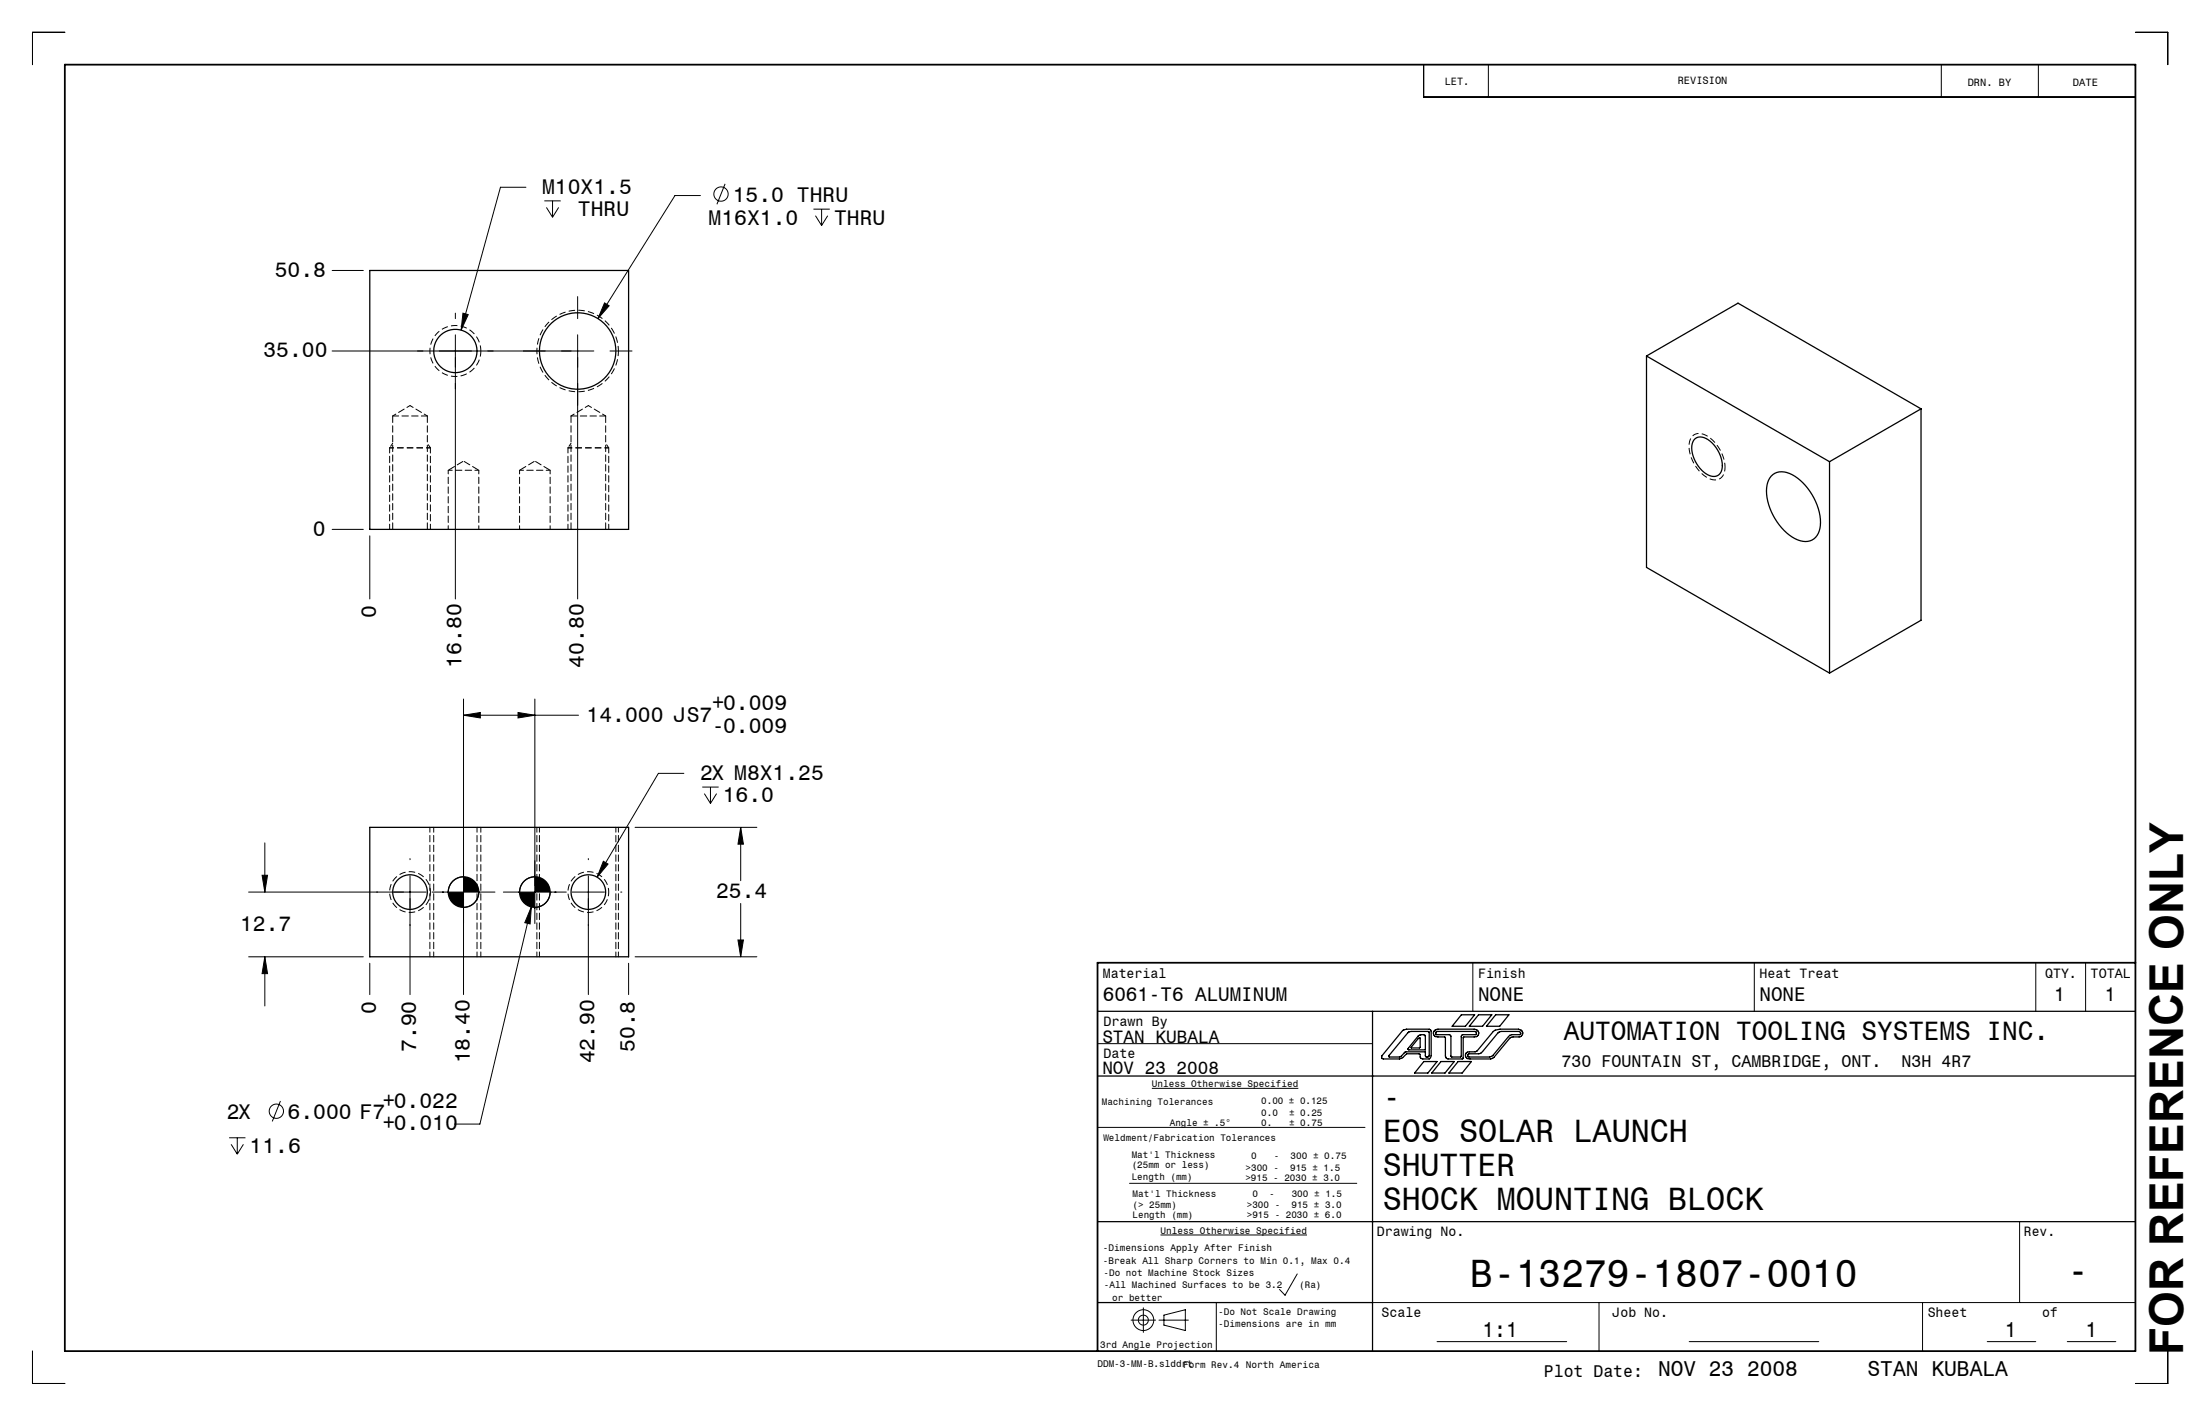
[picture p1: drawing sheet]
<svg xmlns="http://www.w3.org/2000/svg" width="432mm" height="279mm" viewBox="0 0 432 279" stroke-linecap="round" stroke-linejoin="round" font-family="sans-serif">
<g fill="none" stroke="#000" stroke-width=".2">
<path d="M12.7 6.3h-6.3v6.4M279.4 12.7v6.3h139.7M292.1 12.7v6.3M381 12.7v6.3M400.1 12.7v6.3M419.1 6.3h6.4v6.4M103.2 36.7h-5l-7.7 28.1M106.8 39.4h3.3M108.4 39.4v3.2M137.5 38.4h-5l-15.1 24.1M142.3 36.1l-1.6 4M65.2 53.1h6.1"/>
<path d="M107.2 40.7l1.2 1.9M109.7 40.7l-1.3 1.9M113.4 58.2v4.3M118.7 59.4l.9 .6-2.2 2.5zM159.7 41h3.2M160.1 42.3l1.2 1.9M161.3 41v3.2M162.5 42.3l-1.2 1.9M65.2 68.9h51.4M89.4 61.4v1.1M89.4 65.7v51.8M90.9 61.4l1 .3-1.4 3.1z"/>
<path d="M113.4 65.7v51.8M119.7 68.9h4.4M65.2 103.9h6.1M72.6 105.1v12.4M91 137.2v57.9M101.7 139.8l3.3 .5-3.3 .6zM105 137.2v44M91 140.3h22.5M91 140.3l3.3-.5v1.1zM134.2 151.7h-5l-12 20.4M137.8 154.4h3.3M138.2 155.7l1.2 1.9"/>
<path d="M139.4 154.4v3.2M140.6 155.7l-1.2 1.9M48.8 175h34.9M51.4 171.7h1.1l-.5 3.3zM52 165.4v9.6M80.5 168.5v.2M80.5 171.9v23.2M84.8 175h12.4M91 172a3 3 0 0 0-3 3M94 175a3 3 0 0 1-3 3M98.8 175h12.4M104.3 178l-.3 3.3-1-.3z"/>
<path d="M104.3 178l-10.1 42.6h-5M105 172a3 3 0 0 0-3 3M108 175a3 3 0 0 1-3 3M112.3 175h6.4M115.5 168.5v.2M115.5 171.9v23.2M118.4 169l.9 .5-2.1 2.6zM121.8 175h.3M124.6 162.3h24M145.4 162.3v10.5M145.4 177.3v10.4M145.4 162.3l.5 3.3h-1.1z"/>
<path d="M48.8 187.7h22.5M52 187.7v9.7M52 187.7l.5 3.3h-1.1zM72.6 189v6.1M123.4 189v6.1M124.6 187.7h24M144.8 184.4h1.1l-.5 3.3zM289.1 188.9v9.5M344.3 188.9v9.5M399.6 188.9v9.5M409.3 188.9v9.5M55 216l-1.6 4"/>
<path d="M215.4 204.8h54M226.1 213.5h28.7M45 223.2h3.2M45.4 224.5l1.2 2M46.6 223.2v3.3M47.8 224.5l-1.2 2M215.4 221.2h52.5M221.7 232.2h44.6M396.4 239.7v15.9M222 259h4.8M224.4 256.6v4.8M227.5 259h5.7"/>
<path d="M227.8 242.3h28.7M228.4 258l4.2-1v4.1l-4.2-1.1zM238.7 255.6v9.5M254.6 250l-2.4 4.1-1.1-1.1M269.4 255.6h149.7M313.8 255.6v9.5M377.3 255.6v9.5M6.4 265.1v6.3h6.3M282.1 263.2h25.4M331.5 263.2h25.5M390 263.2h9.6M405.7 263.2h9.6"/>
<path d="M425.5 265.1v6.3h-6.4"/>
<circle cx="141.5" cy="38.1" r="1.4"/>
<circle cx="54.2" cy="218" r="1.4"/>
<circle cx="224.4" cy="259" r="2.04"/>
<circle cx="224.4" cy="259" r=".98"/>
</g>
<path d="M121.4 68.9a8 8 0 0 0-11.9-7 8 8 0 0 0-.4 13.8 8 8 0 0 0 12.3-6.4v-.4" fill="none" stroke="#000" stroke-width=".2" stroke-dasharray="1.3 .6" stroke-dashoffset=".3" stroke-linecap="butt"/>
<path d="M94.4 68.9a5 5 0 0 0-7.4-4.4 5 5 0 0 0-.3 8.6 5 5 0 0 0 7.7-3.9v-.3" fill="none" stroke="#000" stroke-width=".2" stroke-dasharray="1.3 .6" stroke-dashoffset=".2" stroke-linecap="butt"/>
<path d="M76.5 87.9h8M111.5 87.9h8M338.6 91.7a2.12 2.12 0 0 1-.9 2.2 2.12 2.12 0 0 1-2.4-.1 7.4 7.4 0 0 1-3.7-7.2 2.02 2.02 0 0 1 3.2-1.2 7.7 7.7 0 0 1 3.8 6.3" fill="none" stroke="#000" stroke-width=".2" stroke-dasharray="1.3 .6" stroke-dashoffset=".4" stroke-linecap="butt"/>
<path d="M84.5 175a4 4 0 0 0-5.9-3.5 4 4 0 0 0-.3 6.9 4 4 0 0 0 6.2-3.1v-.3M119.5 175a4 4 0 0 0-5.9-3.5 4 4 0 0 0-.3 6.9 4 4 0 0 0 6.2-3.1v-.3" fill="none" stroke="#000" stroke-width=".2" stroke-dasharray="1.3 .6" stroke-dashoffset=".5" stroke-linecap="butt"/>
<path d="M77.1 87l-.6 .9M84.5 87.9l-.6-.9M88 92.3v11.6M94 92.3h-6M102 92.3v11.6M108 92.3h-6M112.1 87l-.6 .9M119.5 87.9l-.6-.9M94 103.9v-11.6M108 103.9v-11.6" fill="none" stroke="#000" stroke-width=".2" stroke-dasharray="1.3 .6" stroke-dashoffset=".5"/>
<path d="M76.5 87.9v16M111.5 87.9v16M84.5 103.9v-16M119.5 103.9v-16M84.4 162.3v25.4M85.1 162.3v25.4M105.4 162.3v25.4M105.9 162.3v25.4M93.6 187.7v-25.4M94.4 187.7v-25.4M120.9 187.7v-25.4M121.4 187.7v-25.4" fill="none" stroke="#000" stroke-width=".2" stroke-dasharray="1.3 .6" stroke-dashoffset=".3"/>
<path d="M76.5 87.9h.1M77.1 81.6v22.3M111.5 87.9h.1M112.1 81.6v22.3M83.9 103.9v-22.3M118.9 103.9v-22.3" fill="none" stroke="#000" stroke-width=".2" stroke-dasharray="1.3 .6"/>
<g fill="none" stroke="#000" stroke-width=".25">
<path d="M72.6 53.1h50.8v50.8h-50.8zM323.2 69.9l35.9 20.7M323.2 69.9v41.4l35.9 20.8M323.2 69.9l17.9-10.4 35.9 20.7M332.7 86.1a2.33 2.33 0 0 1 3 .5 6.2 6.2 0 0 1 2.2 5.6 1.7 1.7 0 0 1-2.7 1 6.3 6.3 0 0 1-3.1-6.2zM347.7 93.4a3.5 3.5 0 0 1 4.6 0 11.3 11.3 0 0 1 4.9 10.2 2.95 2.95 0 0 1-4.4 2.3 11.1 11.1 0 0 1-6-10.7l.3-1zM359.1 90.6v41.5M377 80.2v41.5l-17.9 10.4M377 80.2l-17.9 10.4M72.6 162.3h50.8v25.4h-50.8zM215.4 198.4h203.7M269.4 198.4v66.7"/>
<path d="M286.8 199.1h2.6l-1.8 2.3h-2.6zM290.2 199.1h2.6l-1.8 2.3h-2.6zM293.6 199.1h2.6l-1.8 2.3h-2.7zM215.4 211.1h203.7M275.3 202.2l.8-.3h4.4l.3 .2 .1 .2v4.8l-.4 .7-1.6-.2-.2-.7-.2-.1h-2.4l-.8 .7-.6 .3-3.5-.1v-.6zM276.3 202.6l.7-.2h3.5v4.9l-.2 .1-.5-.1v-.9h-3.9l-1.2 1-2.1-.1v-.2zM278.4 203.3a.99 .99 0 0 1 1.4 0v2.7l-3.4-.1 .1-.3zM278.4 203.8l.3-.1v1.8l-.1 .1h-1.6v-.2zM279.5 208.3h2.6l-1.8 2.2h-2.7zM281.7 202.1l.5-.2h7.1a.77 .77 0 0 1 .9 .8 .77 .77 0 0 1-.9 .8h-2l-.1 .1v3.9l-.2 .3h-2.8l-.3-.2-.2-.4v-3.6l-.1-.1h-1.4a.77 .77 0 0 1-.9-.9zM281.9 202.5l.1-.1h7.7a.34 .34 0 0 1-.1 .6h-2.5l-.2 .1-.1 4.1-.1 .2h-1.7l-.2-.2-.1-4.1-.2-.1h-2.5l-.2-.2zM282.8 208.3h2.6l-1.8 2.2h-2.6z"/>
<path d="M286.2 208.3h2.6l-1.8 2.2h-2.6zM287.8 206.6l.2-.2 1.9-.1 3.2-3.9 .4-.3 .9-.2h3.6l.6 .2a.73 .73 0 0 1 .2 .8 .73 .73 0 0 1-.6 .6h-1.2l-.6 .1-3.4 4-.4 .2h-4.1a.79 .79 0 0 1-.9-.6zM288.1 206.9l.2-.1h1.9l.5-.2 3.5-4.1 .4-.1h3.6l.2 .2 .1 .2-.3 .2h-1.5l-.4 .1-3.5 4.2-.4 .1h-4.1l-.2-.2zM215.4 239.7h203.7M215.4 255.6h54"/>
<circle cx="89.4" cy="68.9" r="4.2"/>
<circle cx="113.4" cy="68.9" r="7.5"/>
<circle cx="80.5" cy="175" r="3.4"/>
<circle cx="91" cy="175" r="3"/>
<circle cx="105" cy="175" r="3"/>
<circle cx="115.5" cy="175" r="3.4"/>
</g>
<path d="M12.7 12.7h406.4v252.4h-406.4zM419.1 188.9h-203.7v76.2" fill="none" stroke="#000" stroke-width=".35"/>
<g fill="#000">
<path d="M88 175a3 3 0 0 0 3 3v-3zM91 172v3h3a3 3 0 0 0-3-3zM102 175a3 3 0 0 0 3 3v-3zM105 172v3h3a3 3 0 0 0-3-3z"/>
<path d="M145.4 162.3l.5 3.3h-1.1zM144.8 184.4h1.1l-.5 3.3zM51.4 171.7h1.1l-.5 3.3zM52 187.7l.5 3.3h-1.1zM91 140.3l3.3-.5v1.1zM101.7 139.8l3.3 .5-3.3 .6zM118.4 169l-1.2 3.1 2.1-2.6zM104.3 178l-1.3 3 1 .3zM90.9 61.4l-.4 3.4 1.4-3.1zM118.7 59.4l-1.3 3.1 2.2-2.5z"/>
</g>
<path d="M83.9 81.6h-6.8M118.9 81.6h-6.8" fill="none" stroke="#000" stroke-width=".2" stroke-dasharray="1.3 .6" stroke-dashoffset=".1"/>
<path d="M80.5 79.6l-3.4 2M115.5 79.6l-3.4 2M83.9 81.6l-3.4-2M118.9 81.6l-3.4-2" fill="none" stroke="#000" stroke-width=".2" stroke-dasharray="1.3 .6" stroke-dashoffset=".6"/>
<path d="M91 90.5l-3 1.8M94 92.3l-3-1.8M105 90.5l-3 1.8M108 92.3l-3-1.8" fill="none" stroke="#000" stroke-width=".2" stroke-dasharray="1.3 .6" stroke-dashoffset="-.2"/>
<text font-size="9.2" x="428.5" y="265.9" transform="rotate(-90 428.5 265.9)">FOR REFERENCE ONLY</text>
<g font-size="7.8">
<text x="405.8" y="251.9">-</text>
<text x="288.6" y="252.5">B-13279-1807-0010</text>
</g>
<g font-size="6.3">
<text x="271.4" y="217.5">-</text>
<text x="271.4" y="224.1">EOS SOLAR LAUNCH</text>
<text x="271.4" y="230.7">SHUTTER</text>
<text x="271.4" y="237.3">SHOCK MOUNTING BLOCK</text>
</g>
<text font-size="5.2" x="307" y="204">AUTOMATION TOOLING SYSTEMS INC.</text>
<g font-size="4.2">
<text x="106.4" y="38">M10X1.5</text>
<text x="143.8" y="39.6">15.0 THRU</text>
<text x="113.4" y="42.4">THRU</text>
<text x="139.1" y="44.1">M16X1.0</text>
<text x="163.7" y="44.1">THRU</text>
<text x="53.9" y="54.3">50.8</text>
<text x="51.7" y="70.1">35.00</text>
<text x="61.4" y="105.1">0</text>
<text x="73.8" y="121.3" transform="rotate(-90 73.8 121.3)">0</text>
<text x="90.6" y="131" transform="rotate(-90 90.6 131)">16.80</text>
<text x="114.6" y="131" transform="rotate(-90 114.6 131)">40.80</text>
<text x="115.1" y="141.6">14.000 JS7</text>
<text x="139.7" y="143.8">-0.009</text>
<text x="139.7" y="139.3">+0.009</text>
<text x="137.4" y="153">2X M8X1.25</text>
<text x="141.9" y="157.4">16.0</text>
<text x="140.5" y="176.3">25.4</text>
<text x="47.1" y="182.6">12.7</text>
<text x="73.8" y="199" transform="rotate(-90 73.8 199)">0</text>
<text x="81.7" y="206.4" transform="rotate(-90 81.7 206.4)">7.90</text>
<text x="92.2" y="208.6" transform="rotate(-90 92.2 208.6)">18.40</text>
<text x="116.7" y="208.6" transform="rotate(-90 116.7 208.6)">42.90</text>
<text x="124.6" y="206.4" transform="rotate(-90 124.6 206.4)">50.8</text>
<text x="44.5" y="219.6">2X</text>
<text x="56.4" y="219.6">6.000 F7</text>
<text x="75.1" y="221.8">+0.010</text>
<text x="75.1" y="217.3">+0.022</text>
<text x="49" y="226.3">11.6</text>
<text x="291" y="262.3">1:1</text>
<text x="393.5" y="262.2">1</text>
<text x="409.3" y="262.3">1</text>
<text x="325.4" y="269.9">NOV 23 2008</text>
<text x="366.5" y="269.9">STAN KUBALA</text>
</g>
<g font-size="3.9">
<text x="216.4" y="196.4">6061-T6 ALUMINUM</text>
<text x="290.1" y="196.3">NONE</text>
<text x="345.3" y="196.4">NONE</text>
<text x="403.2" y="196.4">1</text>
<text x="413.1" y="196.3">1</text>
</g>
<g font-size="3.5">
<text x="216.4" y="204.6">STAN KUBALA</text>
<text x="216.4" y="210.8">NOV 23 2008</text>
</g>
<g font-size="3.3">
<text x="306.5" y="209.4">730 FOUNTAIN ST, CAMBRIDGE, ONT.</text>
<text x="373.2" y="209.4">N3H 4R7</text>
<text x="303" y="270.1">Plot Date:</text>
</g>
<g font-size="2.7">
<text x="216.4" y="191.8">Material</text>
<text x="290.1" y="191.8">Finish</text>
<text x="345.3" y="191.8">Heat Treat</text>
<text x="401.4" y="191.8">QTY.</text>
<text x="410.3" y="191.8">TOTAL</text>
<text x="216.6" y="201.3">Drawn By</text>
<text x="216.6" y="207.7">Date</text>
<text x="270.2" y="242.6">Drawing No.</text>
<text x="397.2" y="242.6">Rev.</text>
<text x="271.2" y="258.5">Scale</text>
<text x="316.5" y="258.5">Job No.</text>
<text x="378.4" y="258.5">Sheet</text>
<text x="400.8" y="258.5">of</text>
</g>
<g font-size="2.1">
<text x="283.6" y="16.6">LET.</text>
<text x="329.3" y="16.5">REVISION</text>
<text x="386.2" y="17">DRN. BY</text>
<text x="406.8" y="16.8">DATE</text>
</g>
<g font-size="1.9">
<text x="226.1" y="213.3">Unless Otherwise Specified</text>
<text x="216.3" y="216.8">Machining Tolerances</text>
<text x="229.6" y="220.9">Angle ± .5°</text>
<text x="247.6" y="216.6">0.00 ± 0.125</text>
<text x="247.6" y="221">0.</text>
<text x="247.6" y="219">0.0</text>
<text x="253" y="219">± 0.25</text>
<text x="253" y="221">± 0.75</text>
<text x="216.6" y="223.8">Weldment/Fabrication Tolerances</text>
<text x="222.1" y="227.2">Mat'l Thickness</text>
<text x="245.6" y="227.4">0</text>
<text x="250" y="227.4">-</text>
<text x="253.3" y="227.4">300 ± 0.75</text>
<text x="222.1" y="229.3">(25mm or less)</text>
<text x="222.1" y="231.6">Length (mm)</text>
<text x="244.4" y="231.8">&gt;915 - 2030 ± 3.0</text>
<text x="244.5" y="229.8">&gt;300 -</text>
<text x="253.2" y="229.8">915 ± 1.5</text>
<text x="222.3" y="234.8">Mat'l Thickness</text>
<text x="222.3" y="237.1">(&gt; 25mm)</text>
<text x="222.3" y="239.1">Length (mm)</text>
<text x="244.7" y="239">&gt;915 - 2030 ± 6.0</text>
<text x="244.7" y="236.9">&gt;300 -</text>
<text x="245.8" y="234.9">0</text>
<text x="249.1" y="234.9">-</text>
<text x="253.5" y="236.9">915 ± 3.0</text>
<text x="253.5" y="234.9">300 ± 1.5</text>
<text x="216.5" y="245.4">-Dimensions Apply After Finish</text>
<text x="227.8" y="242.1">Unless Otherwise Specified</text>
<text x="216.5" y="247.9">-Break All Sharp Corners to Min 0.1, Max 0.4</text>
<text x="216.6" y="250.4">-Do not Machine Stock Sizes</text>
<text x="216.7" y="252.7">-All Machined Surfaces to be 3.2</text>
<text x="218.3" y="255.2">or better</text>
<text x="239.1" y="257.9">-Do Not Scale Drawing</text>
<text x="255" y="252.7">(Ra)</text>
<text x="239.1" y="260.3">-Dimensions are in mm</text>
<text x="215.4" y="268.2">DDM-3-MM-B.slddrt</text>
<text x="215.9" y="264.4">3rd Angle Projection</text>
<text x="232.2" y="268.5">Form Rev.4 North America</text>
</g>
</svg>
